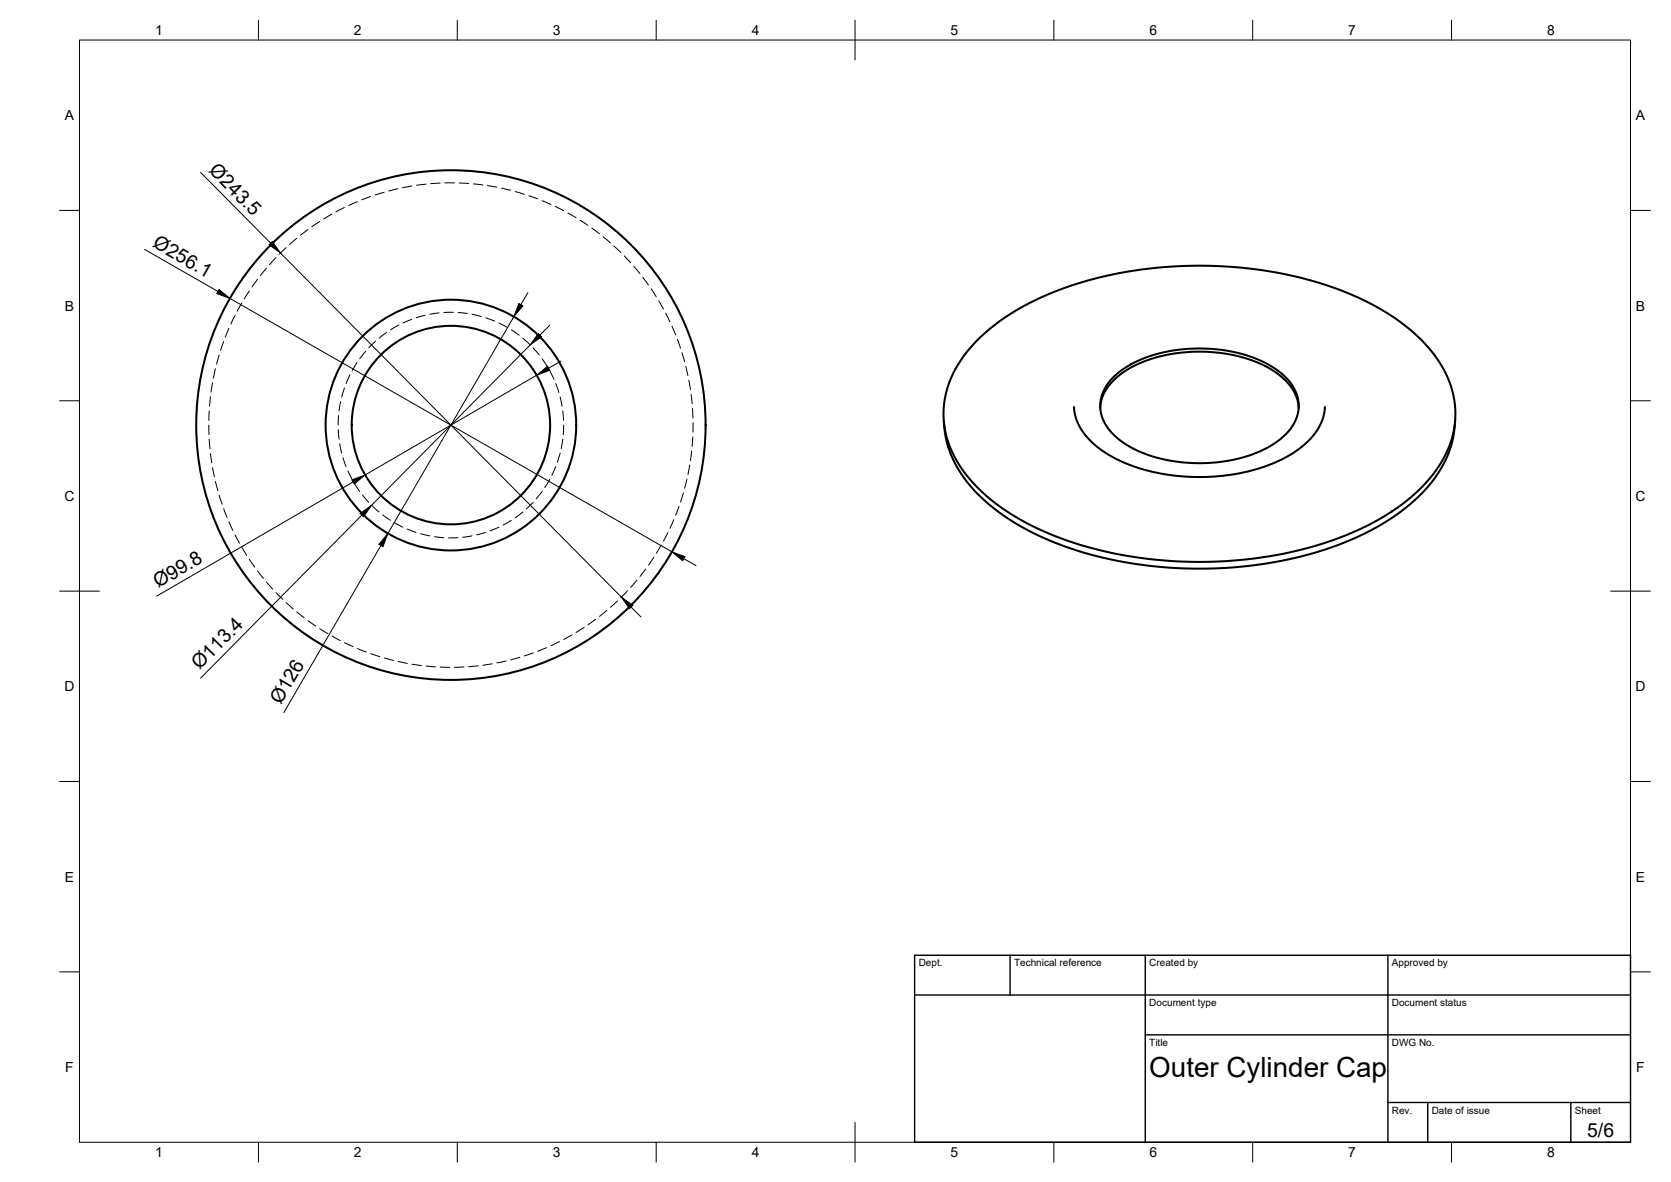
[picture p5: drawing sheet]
<svg xmlns="http://www.w3.org/2000/svg" width="420mm" height="297mm" viewBox="0 0 420 297" stroke-linecap="round" stroke-linejoin="round" font-family="sans-serif">
<!-- layer: Hidden -->
<g fill="none" stroke="#000" stroke-width=".25">
<path d="M74.6 59.9l-1.8 1.5M77.4 57.7l-1.9 1.4M80.4 55.7l-2 1.3M83.4 53.8l-2 1.2M86.6 52.1l-2.1 1.1M89.9 50.7l-2.2 .9M93.2 49.4l-2.2 .8M96.6 48.3l-2.3 .7M100.1 47.4l-2.4 .6M103.6 46.7l-2.4 .5M107.1 46.3l-2.3 .3M110.7 46l-2.4 .2"/>
<path d="M111.9 46h2.4M115.4 46l2.4 .1M119 46.2l2.4 .3M122.6 46.6l2.3 .4M126.1 47.3l2.3 .5M129.6 48.1l2.2 .7M133 49.2l2.2 .8M136.3 50.4l2.2 1M139.6 51.9l2.1 1M142.8 53.5l2 1.2M145.8 55.3l2 1.3M148.8 57.3l1.9 1.4"/>
<path d="M151.7 59.5l1.8 1.5M59.1 79.3l-1 2.1M60.8 76.1l-1.2 2.1M62.7 73.1l-1.3 2M64.7 70.2l-1.3 1.9M67 67.4l-1.5 1.8M69.4 64.8l-1.6 1.7M71.9 62.2l-1.7 1.7M106.9 79.2l-2.3 .7M110.4 78.6l-2.3 .4M114 78.5h-2.4M115.2 78.5l2.3 .3"/>
<path d="M118.7 79l2.3 .5M122.2 79.9l2.2 .8M154.4 61.8l1.7 1.6M157 64.3l1.6 1.7M159.4 66.9l1.5 1.9M161.6 69.7l1.4 1.9M163.7 72.6l1.3 2M165.7 75.6l1.1 2.1M167.4 78.7l1 2.2M52.9 99.7l-.2 2.4M53.4 96.2l-.3 2.3M54.2 92.7l-.5 2.3"/>
<path d="M55.1 89.2l-.6 2.3M56.2 85.8l-.7 2.3M57.6 82.5l-1 2.2M86.6 97.5l-.7 2.3M88 94.2l-1 2.2M89.8 91.1l-1.3 2.1M91.9 88.3l-1.5 1.9M94.4 85.8l-1.7 1.6M97.2 83.5l-1.9 1.5M100.3 81.7l-2.1 1.2M103.5 80.2l-2.2 1M125.5 81.2l2.1 1.1"/>
<path d="M128.6 82.9l1.9 1.4M131.5 85l1.7 1.6M134 87.4l1.6 1.8M136.3 90.2l1.3 1.9M138.2 93.2l1.1 2.1M139.7 96.4l.8 2.2M140.8 99.8l.5 2.3M169 81.9l.9 2.2M170.3 85.2l.8 2.3M171.5 88.6l.6 2.3M172.4 92.1l.6 2.3M173.2 95.6l.4 2.3"/>
<path d="M173.8 99.1l.2 2.4M52.5 106.8v2.4M52.6 110.4l.2 2.4M52.6 103.3l-.1 2.3M52.9 114l.3 2.3M53.4 117.5l.5 2.3M85 108l.3 2.4M85.1 104.4l-.1 2.4M85.4 111.5l.5 2.4M85.7 100.9l-.4 2.4M86.2 115l.8 2.2M87.5 118.3l1 2.2"/>
<path d="M139.7 117.3l-.9 2.1M140.8 113.9l-.7 2.2M141.5 110.4l-.4 2.3M141.5 103.3l.2 2.3M141.7 106.8l-.1 2.4M173.4 116.9l-.4 2.3M173.9 113.4l-.3 2.3M174.1 102.6l.1 2.4M174.2 109.8l-.2 2.4M174.3 106.2l-.1 2.4M54.2 121l.6 2.3M55.1 124.4l.7 2.3"/>
<path d="M56.2 127.8l.9 2.3M57.6 131.2l1 2.1M59.1 134.4l1.1 2.1M60.8 137.5l1.2 2.1M89.1 121.5l1.3 2M91.2 124.4l1.5 1.8M93.5 127.1l1.8 1.6M96.2 129.4l2 1.4M99.2 131.4l2.1 1.1M102.4 133l2.2 .8M105.7 134.1l2.4 .6M109.2 134.9l2.4 .2"/>
<path d="M115.1 135.1l-2.3 .1M118.7 134.7l-2.4 .3M122.1 133.8l-2.3 .6M125.5 132.5l-2.2 .9M128.6 130.8l-2.1 1.2M131.4 128.7l-1.8 1.4M134 126.2l-1.7 1.7M136.3 123.5l-1.5 1.9M138.2 120.5l-1.2 2M166.2 137l-1.2 2.1M167.9 133.8l-1.1 2.2M169.4 130.6l-1 2.2"/>
<path d="M170.7 127.3l-.8 2.2M171.8 123.9l-.7 2.2M172.7 120.4l-.6 2.3M62.7 140.6l1.4 1.9M64.8 143.5l1.4 1.8M67 146.3l1.6 1.7M69.4 148.9l1.7 1.7M71.9 151.4l1.8 1.6M74.6 153.8l1.9 1.5M77.4 156l2 1.3M80.4 158l2 1.2M83.5 159.8l2.1 1.2"/>
<path d="M143.8 159.5l-2.1 1.2M146.9 157.7l-2.1 1.2M149.8 155.6l-2 1.4M152.6 153.4l-1.9 1.5M155.3 151l-1.8 1.6M157.8 148.5l-1.7 1.7M160.1 145.8l-1.5 1.8M162.3 143l-1.4 1.9M164.4 140l-1.3 2M86.6 161.5l2.2 1M89.9 163l2.2 .9M93.2 164.3l2.3 .7"/>
<path d="M96.6 165.4l2.3 .6M100.1 166.2l2.3 .5M103.6 166.9l2.4 .4M107.1 167.4l2.4 .2M110.7 167.6l2.4 .1M116.7 167.6l-2.4 .1M120.2 167.3l-2.3 .2M123.8 166.8l-2.4 .4M127.3 166.1l-2.4 .5M130.7 165.2l-2.3 .6M134.1 164.1l-2.3 .7M137.4 162.8l-2.2 .8"/>
<path d="M140.7 161.2l-2.2 1.1"/>
</g>
<!-- layer: Visible -->
<g fill="none" stroke="#000" stroke-width=".51">
<path d="M245.7 85.5a63.5 63.5 0 0 1 28.9-15.3 105.8 105.8 0 0 1 63.7 3.2 51.5 51.5 0 0 1 22.6 16.2 23.4 23.4 0 0 1-.6 29.7 52.5 52.5 0 0 1-23.4 15.8 104.8 104.8 0 0 1-72.4-.7 50.7 50.7 0 0 1-22.4-16.3 23.2 23.2 0 0 1 .2-28.5zM279.8 94.9a29.4 29.4 0 0 1 18.7-7.2 36.2 36.2 0 0 1 22 4.9 11.6 11.6 0 0 1 6 10 12.5 12.5 0 0 1-6.8 9.3 39.2 39.2 0 0 1-30 2.8 20.9 20.9 0 0 1-11.6-7.8 9.2 9.2 0 0 1 1.7-12zM237.3 105.7a27.6 27.6 0 0 0 10.1 19.9 66.9 66.9 0 0 0 29.4 14.4 105.3 105.3 0 0 0 61.1-3.6 52.9 52.9 0 0 0 22-15.1 25.8 25.8 0 0 0 6-15.6M270 102.3l.2 1.4 .5 1.9 1.8 3.2 2.9 3.1 3.6 2.5 5 2.4 5.1 1.6 5.9 1.1 5.4 .4 6.6-.3 5.3-.8 5.6-1.5 4.9-2.1 4.1-2.6 3.2-3 1.3-1.7 .8-1.7 .6-1.6 .3-2.3M276.6 102.6a11.9 11.9 0 0 1 6.1-9.2 37.8 37.8 0 0 1 26.7-4.3 24.9 24.9 0 0 1 15 7.9 9.5 9.5 0 0 1 2.1 5.6"/>
<circle cx="113.4" cy="106.8" r="64"/>
<circle cx="113.4" cy="106.8" r="31.5"/>
<circle cx="113.4" cy="106.8" r="24.9"/>
</g>
<!-- layer: BORDER -->
<g fill="none" stroke="#000" stroke-width=".25">
<path d="M20 10.1h390v276.9h-390zM65 5.1v5M115 5.1v5M165 5.1v5M215 5.1v10M265 5.1v5M315 5.1v5M365 5.1v5M15 52.9h5M410 52.9h5M15 100.7h5M410 100.7h5"/>
<path d="M15 148.6h10M405 148.6h10M15 196.4h5M410 196.4h5M15 244.2h5M410 244.2h5M65 287v5M115 287v5M165 287v5M215 282.1v9.9M265 287v5M315 287v5"/>
<path d="M365 287v5"/>
</g>
<!-- layer: TITLEBLOCK -->
<path d="M230 240.1h180v46.9h-180zM230 250h180M254 240.1v9.9M288 240.1v46.9M349 240.1v46.9M288 260.1h122M349 277.1h61M359 277.1v9.9M395 277.1v9.9" fill="none" stroke="#000" stroke-width=".36"/>
<!-- layer: FD_Dimensions -->
<g fill="none" stroke="#000" stroke-width=".25">
<path d="M50.4 43.3l17.7 17.8M36.4 62.7l18.4 10.5M57.8 75l111.1 63.7M70.5 63.6l85.7 86.5M129.2 79.6l-31.7 54.5M132.7 73.5l-1.7 3.1M133.3 86.7l-39.9 40.3M135 94.3l-43.2 25.1M138.2 81.7l-2.4 2.5M141 90.8l-3 1.7M88.8 121.1l-49.3 28.7M91 129.5l-40.6 40.9"/>
<path d="M95.8 137.1l-24.4 42M158.7 152.6l2.5 2.4M172 140.4l3 1.7"/>
</g>
<path d="M55.1 72.8l2.7 2.2-3.3-1.2zM67.6 61.5l.9-.8 2 2.9zM130.5 76.3l1 .6-2.3 2.7zM135.4 83.8l.8 .8-2.9 2.1zM135 94.3l2.7-2.3 .6 1zM88.5 120.6l3.3-1.2-2.7 2.2zM90.6 129.1l2.8-2.1-2 2.9zM97.5 134.1l-1.2 3.3-1-.6zM168.9 138.7l3.4 1.2-.6 1zM156.2 150.1l2.9 2-.8 .9z" fill="#000" stroke="#000" stroke-width=".25"/>
<text font-size="7" x="289" y="270.6">Outer Cylinder Cap</text>
<g font-size="4.9">
<text x="52.4" y="43.1" transform="rotate(45 52.4 43.1)">Ø243.5</text>
<text x="38.2" y="61.9" transform="rotate(30 38.2 61.9)">Ø256.1</text>
<text x="39.7" y="147.8" transform="rotate(-30 39.7 147.8)">Ø99.8</text>
<text x="50.2" y="168.5" transform="rotate(-45 50.2 168.5)">Ø113.4</text>
<text x="70.6" y="177.3" transform="rotate(-60 70.6 177.3)">Ø126</text>
<text x="399.1" y="285.7">5/6</text>
</g>
<g font-size="3.5">
<text x="39" y="8.8">1</text>
<text x="89" y="8.8">2</text>
<text x="139" y="8.8">3</text>
<text x="189" y="8.8">4</text>
<text x="239" y="8.8">5</text>
<text x="289" y="8.8">6</text>
<text x="339" y="8.8">7</text>
<text x="389" y="8.8">8</text>
<text x="16.3" y="30.2">A</text>
<text x="411.3" y="30.2">A</text>
<text x="16.3" y="78">B</text>
<text x="411.3" y="78">B</text>
<text x="16.2" y="125.9">C</text>
<text x="411.2" y="125.9">C</text>
<text x="16.2" y="173.7">D</text>
<text x="411.2" y="173.7">D</text>
<text x="16.3" y="221.6">E</text>
<text x="411.3" y="221.6">E</text>
<text x="16.4" y="269.4">F</text>
<text x="411.4" y="269.4">F</text>
<text x="39" y="290.8">1</text>
<text x="89" y="290.8">2</text>
<text x="139" y="290.8">3</text>
<text x="189" y="290.8">4</text>
<text x="239" y="290.8">5</text>
<text x="289" y="290.8">6</text>
<text x="339" y="290.8">7</text>
<text x="389" y="290.8">8</text>
</g>
<g font-size="2.5">
<text x="231" y="242.9">Dept.</text>
<text x="255" y="242.9">Technical reference</text>
<text x="289" y="242.9">Created by</text>
<text x="350" y="242.9">Approved by</text>
<text x="289" y="252.8">Document type</text>
<text x="350" y="252.8">Document status</text>
<text x="289" y="262.9">Title</text>
<text x="350" y="262.9">DWG No.</text>
<text x="350" y="279.9">Rev.</text>
<text x="360" y="279.9">Date of issue</text>
<text x="396" y="279.9">Sheet</text>
</g>
</svg>
